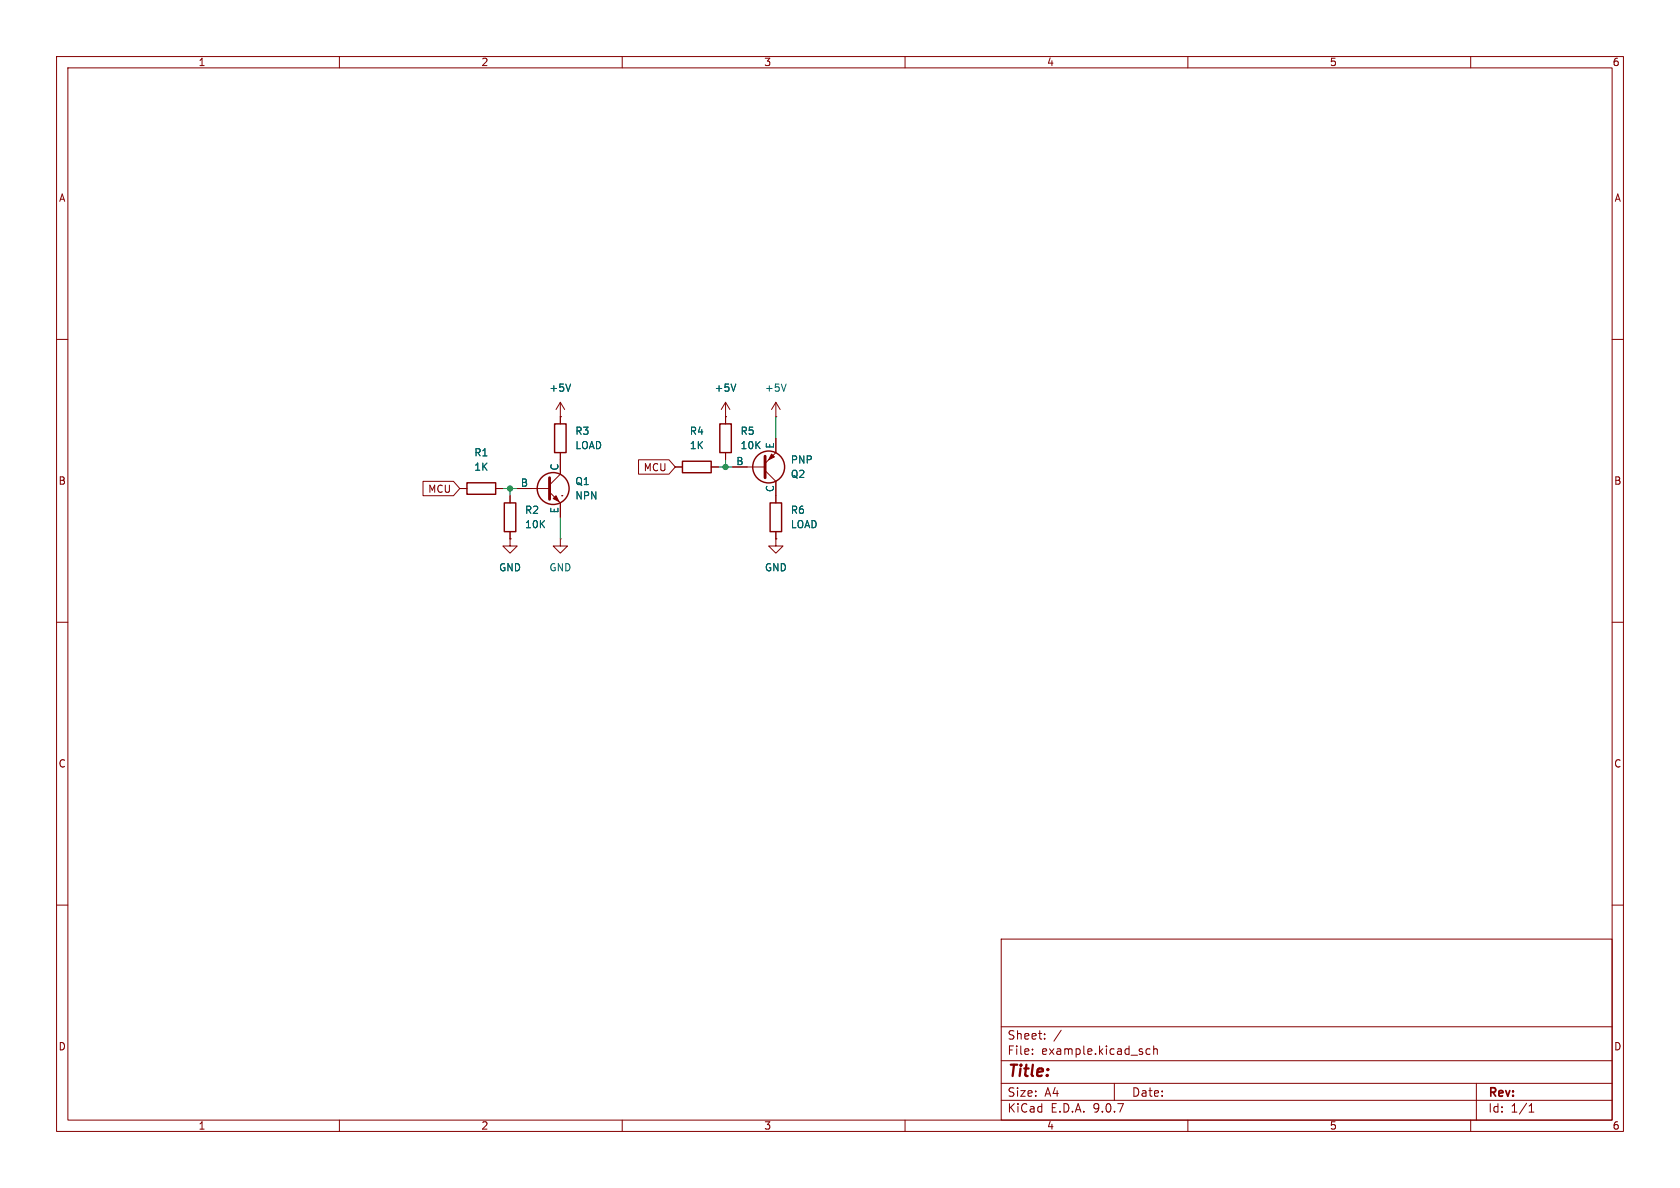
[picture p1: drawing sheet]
(kicad_sch
 (version 20250114)
 (generator "eeschema")
 (generator_version "9.0")
 (paper "A4")
 (lib_symbols
  (symbol "Device:R"
   (pin_numbers (hide yes))
   (pin_names
    (offset 0)) (exclude_from_sim no) (in_bom yes) (on_board yes)
   (property "Reference" "R" (at 2.032 0 90) (effects (font (size 1.27 1.27))))
   (property "Value" "R" (at 0 0 90) (effects (font (size 1.27 1.27))))
   (property "Footprint" "" (at -1.778 0 90) (effects (font (size 1.27 1.27)) (hide yes)))
   (property "Datasheet" "~" (at 0 0 0) (effects (font (size 1.27 1.27)) (hide yes)))
   (property "Description" "Resistor" (at 0 0 0) (effects (font (size 1.27 1.27)) (hide yes)))
   (symbol "R_0_1"
    (rectangle (start -1.016 -2.54) (end 1.016 2.54) (stroke (width 0.254) (type default)) (fill (type none))))
   (symbol "R_1_1"
    (pin passive line (at 0 3.81 270) (length 1.27) (name "~" (effects (font (size 1.27 1.27)))) (number "1" (effects (font (size 1.27 1.27)))))
    (pin passive line (at 0 -3.81 90) (length 1.27) (name "~" (effects (font (size 1.27 1.27)))) (number "2" (effects (font (size 1.27 1.27))))))
   (embedded_fonts no))
  (symbol "Simulation_SPICE:NPN"
   (pin_numbers (hide yes))
   (pin_names
    (offset 0)) (exclude_from_sim no) (in_bom yes) (on_board yes)
   (property "Reference" "Q" (at -2.54 7.62 0) (effects (font (size 1.27 1.27))))
   (property "Value" "NPN" (at -2.54 5.08 0) (effects (font (size 1.27 1.27))))
   (property "Footprint" "" (at 63.5 0 0) (effects (font (size 1.27 1.27)) (hide yes)))
   (property "Datasheet" "https://ngspice.sourceforge.io/docs/ngspice-html-manual/manual.xhtml#cha_BJTs" (at 63.5 0 0) (effects (font (size 1.27 1.27)) (hide yes)))
   (property "Description" "Bipolar transistor symbol for simulation only, substrate tied to the emitter" (at 0 0 0) (effects (font (size 1.27 1.27)) (hide yes)))
   (property "Sim.Device" "NPN" (at 0 0 0) (effects (font (size 1.27 1.27)) (hide yes)))
   (property "Sim.Type" "GUMMELPOON" (at 0 0 0) (effects (font (size 1.27 1.27)) (hide yes)))
   (property "Sim.Pins" "1=C 2=B 3=E" (at 0 0 0) (effects (font (size 1.27 1.27)) (hide yes)))
   (symbol "NPN_0_1"
    (polyline (pts (xy -2.54 0) (xy 0.635 0)) (stroke (width 0.1524) (type default)) (fill (type none)))
    (polyline (pts (xy 0.635 1.905) (xy 0.635 -1.905) (xy 0.635 -1.905)) (stroke (width 0.508) (type default)) (fill (type none)))
    (polyline (pts (xy 0.635 0.635) (xy 2.54 2.54)) (stroke (width 0) (type default)) (fill (type none)))
    (polyline (pts (xy 0.635 -0.635) (xy 2.54 -2.54) (xy 2.54 -2.54)) (stroke (width 0) (type default)) (fill (type none)))
    (circle (center 1.27 0) (radius 2.8194) (stroke (width 0.254) (type default)) (fill (type none)))
    (polyline (pts (xy 1.27 -1.778) (xy 1.778 -1.27) (xy 2.286 -2.286) (xy 1.27 -1.778) (xy 1.27 -1.778)) (stroke (width 0) (type default)) (fill (type outline)))
    (polyline (pts (xy 2.794 -1.27) (xy 2.794 -1.27)) (stroke (width 0.1524) (type default)) (fill (type none)))
    (polyline (pts (xy 2.794 -1.27) (xy 2.794 -1.27)) (stroke (width 0.1524) (type default)) (fill (type none))))
   (symbol "NPN_1_1"
    (pin input line (at -5.08 0 0) (length 2.54) (name "B" (effects (font (size 1.27 1.27)))) (number "2" (effects (font (size 1.27 1.27)))))
    (pin open_collector line (at 2.54 5.08 270) (length 2.54) (name "C" (effects (font (size 1.27 1.27)))) (number "1" (effects (font (size 1.27 1.27)))))
    (pin open_emitter line (at 2.54 -5.08 90) (length 2.54) (name "E" (effects (font (size 1.27 1.27)))) (number "3" (effects (font (size 1.27 1.27))))))
   (embedded_fonts no))
  (symbol "Simulation_SPICE:PNP"
   (pin_numbers (hide yes))
   (pin_names
    (offset 0)) (exclude_from_sim no) (in_bom yes) (on_board yes)
   (property "Reference" "Q" (at -2.54 7.62 0) (effects (font (size 1.27 1.27))))
   (property "Value" "PNP" (at -2.54 5.08 0) (effects (font (size 1.27 1.27))))
   (property "Footprint" "" (at 35.56 0 0) (effects (font (size 1.27 1.27)) (hide yes)))
   (property "Datasheet" "https://ngspice.sourceforge.io/docs/ngspice-html-manual/manual.xhtml#cha_BJTs" (at 35.56 0 0) (effects (font (size 1.27 1.27)) (hide yes)))
   (property "Description" "Bipolar transistor symbol for simulation only, substrate tied to the emitter" (at 0 0 0) (effects (font (size 1.27 1.27)) (hide yes)))
   (property "Sim.Device" "PNP" (at 0 0 0) (effects (font (size 1.27 1.27)) (hide yes)))
   (property "Sim.Type" "GUMMELPOON" (at 0 0 0) (effects (font (size 1.27 1.27)) (hide yes)))
   (property "Sim.Pins" "1=C 2=B 3=E" (at 0 0 0) (effects (font (size 1.27 1.27)) (hide yes)))
   (symbol "PNP_0_1"
    (polyline (pts (xy -2.54 0) (xy 0.635 0)) (stroke (width 0.1524) (type default)) (fill (type none)))
    (polyline (pts (xy 0.635 1.905) (xy 0.635 -1.905) (xy 0.635 -1.905)) (stroke (width 0.508) (type default)) (fill (type none)))
    (polyline (pts (xy 0.635 0.635) (xy 2.54 2.54)) (stroke (width 0) (type default)) (fill (type none)))
    (polyline (pts (xy 0.635 -0.635) (xy 2.54 -2.54) (xy 2.54 -2.54)) (stroke (width 0) (type default)) (fill (type none)))
    (circle (center 1.27 0) (radius 2.8194) (stroke (width 0.254) (type default)) (fill (type none)))
    (polyline (pts (xy 2.286 -1.778) (xy 1.778 -2.286) (xy 1.27 -1.27) (xy 2.286 -1.778) (xy 2.286 -1.778)) (stroke (width 0) (type default)) (fill (type outline))))
   (symbol "PNP_1_1"
    (pin input line (at -5.08 0 0) (length 2.54) (name "B" (effects (font (size 1.27 1.27)))) (number "2" (effects (font (size 1.27 1.27)))))
    (pin open_collector line (at 2.54 5.08 270) (length 2.54) (name "C" (effects (font (size 1.27 1.27)))) (number "1" (effects (font (size 1.27 1.27)))))
    (pin open_emitter line (at 2.54 -5.08 90) (length 2.54) (name "E" (effects (font (size 1.27 1.27)))) (number "3" (effects (font (size 1.27 1.27))))))
   (embedded_fonts no))
  (symbol "power:+5V"
   (power)
   (pin_numbers (hide yes))
   (pin_names
    (offset 0) (hide yes)) (exclude_from_sim no) (in_bom yes) (on_board yes)
   (property "Reference" "#PWR" (at 0 -3.81 0) (effects (font (size 1.27 1.27)) (hide yes)))
   (property "Value" "+5V" (at 0 3.556 0) (effects (font (size 1.27 1.27))))
   (property "Footprint" "" (at 0 0 0) (effects (font (size 1.27 1.27)) (hide yes)))
   (property "Datasheet" "" (at 0 0 0) (effects (font (size 1.27 1.27)) (hide yes)))
   (property "Description" "Power symbol creates a global label with name \"+5V\"" (at 0 0 0) (effects (font (size 1.27 1.27)) (hide yes)))
   (symbol "+5V_0_1"
    (polyline (pts (xy -0.762 1.27) (xy 0 2.54)) (stroke (width 0) (type default)) (fill (type none)))
    (polyline (pts (xy 0 2.54) (xy 0.762 1.27)) (stroke (width 0) (type default)) (fill (type none)))
    (polyline (pts (xy 0 0) (xy 0 2.54)) (stroke (width 0) (type default)) (fill (type none))))
   (symbol "+5V_1_1"
    (pin power_in line (at 0 0 90) (length 0) (name "~" (effects (font (size 1.27 1.27)))) (number "1" (effects (font (size 1.27 1.27))))))
   (embedded_fonts no))
  (symbol "power:GND"
   (power)
   (pin_numbers (hide yes))
   (pin_names
    (offset 0) (hide yes)) (exclude_from_sim no) (in_bom yes) (on_board yes)
   (property "Reference" "#PWR" (at 0 -6.35 0) (effects (font (size 1.27 1.27)) (hide yes)))
   (property "Value" "GND" (at 0 -3.81 0) (effects (font (size 1.27 1.27))))
   (property "Footprint" "" (at 0 0 0) (effects (font (size 1.27 1.27)) (hide yes)))
   (property "Datasheet" "" (at 0 0 0) (effects (font (size 1.27 1.27)) (hide yes)))
   (property "Description" "Power symbol creates a global label with name \"GND\" , ground" (at 0 0 0) (effects (font (size 1.27 1.27)) (hide yes)))
   (symbol "GND_0_1"
    (polyline (pts (xy 0 0) (xy 0 -1.27) (xy 1.27 -1.27) (xy 0 -2.54) (xy -1.27 -1.27) (xy 0 -1.27)) (stroke (width 0) (type default)) (fill (type none))))
   (symbol "GND_1_1"
    (pin power_in line (at 0 0 270) (length 0) (name "~" (effects (font (size 1.27 1.27)))) (number "1" (effects (font (size 1.27 1.27))))))
   (embedded_fonts no)))
 (junction
  (at 90.17 86.36)
  (diameter 0)
  (color 0 0 0 0))
 (junction
  (at 128.27 82.55)
  (diameter 0)
  (color 0 0 0 0))
 (wire
  (pts (xy 90.17 86.36) (xy 91.44 86.36))
  (stroke (width 0) (type default)))
 (wire
  (pts (xy 128.27 82.55) (xy 129.54 82.55))
  (stroke (width 0) (type default)))
 (wire
  (pts (xy 127 82.55) (xy 128.27 82.55))
  (stroke (width 0) (type default)))
 (wire
  (pts (xy 128.27 81.28) (xy 128.27 82.55))
  (stroke (width 0) (type default)))
 (wire
  (pts (xy 137.16 73.66) (xy 137.16 77.47))
  (stroke (width 0) (type default)))
 (wire
  (pts (xy 90.17 86.36) (xy 90.17 87.63))
  (stroke (width 0) (type default)))
 (wire
  (pts (xy 88.9 86.36) (xy 90.17 86.36))
  (stroke (width 0) (type default)))
 (wire
  (pts (xy 99.06 91.44) (xy 99.06 95.25))
  (stroke (width 0) (type default)))
 (global_label "MCU"
  (shape input)
  (at 81.28 86.36 180)
  (fields_autoplaced yes)
  (effects (font (size 1.27 1.27)) (justify right))
  (property "Intersheetrefs" "${INTERSHEET_REFS}" (at 74.2429 86.36 0) (effects (font (size 1.27 1.27)) (justify right) (hide yes))))
 (global_label "MCU"
  (shape input)
  (at 119.38 82.55 180)
  (fields_autoplaced yes)
  (effects (font (size 1.27 1.27)) (justify right))
  (property "Intersheetrefs" "${INTERSHEET_REFS}" (at 112.3429 82.55 0) (effects (font (size 1.27 1.27)) (justify right) (hide yes))))
 (symbol
  (lib_id "Simulation_SPICE:NPN")
  (at 96.52 86.36 0)
  (unit 1)
  (exclude_from_sim no)
  (in_bom yes)
  (on_board yes)
  (dnp no)
  (fields_autoplaced yes)
  (property "Reference" "Q1" (at 101.6 85.0899 0) (effects (font (size 1.27 1.27)) (justify left)))
  (property "Value" "NPN" (at 101.6 87.6299 0) (effects (font (size 1.27 1.27)) (justify left)))
  (property "Footprint" "" (at 160.02 86.36 0) (effects (font (size 1.27 1.27)) (hide yes)))
  (property "Datasheet" "https://ngspice.sourceforge.io/docs/ngspice-html-manual/manual.xhtml#cha_BJTs" (at 160.02 86.36 0) (effects (font (size 1.27 1.27)) (hide yes)))
  (property "Description" "Bipolar transistor symbol for simulation only, substrate tied to the emitter" (at 96.52 86.36 0) (effects (font (size 1.27 1.27)) (hide yes)))
  (property "Sim.Device" "NPN" (at 96.52 86.36 0) (effects (font (size 1.27 1.27)) (hide yes)))
  (property "Sim.Type" "GUMMELPOON" (at 96.52 86.36 0) (effects (font (size 1.27 1.27)) (hide yes)))
  (property "Sim.Pins" "1=C 2=B 3=E" (at 96.52 86.36 0) (effects (font (size 1.27 1.27)) (hide yes)))
  (pin "1")
  (pin "3")
  (pin "2"))
 (symbol
  (lib_id "Device:R")
  (at 85.09 86.36 90)
  (unit 1)
  (exclude_from_sim no)
  (in_bom yes)
  (on_board yes)
  (dnp no)
  (fields_autoplaced yes)
  (property "Reference" "R1" (at 85.09 80.01 90) (effects (font (size 1.27 1.27))))
  (property "Value" "1K" (at 85.09 82.55 90) (effects (font (size 1.27 1.27))))
  (property "Footprint" "" (at 85.09 88.138 90) (effects (font (size 1.27 1.27)) (hide yes)))
  (property "Datasheet" "~" (at 85.09 86.36 0) (effects (font (size 1.27 1.27)) (hide yes)))
  (property "Description" "Resistor" (at 85.09 86.36 0) (effects (font (size 1.27 1.27)) (hide yes)))
  (pin "1")
  (pin "2"))
 (symbol
  (lib_id "power:GND")
  (at 99.06 95.25 0)
  (unit 1)
  (exclude_from_sim no)
  (in_bom yes)
  (on_board yes)
  (dnp no)
  (fields_autoplaced yes)
  (property "Reference" "#PWR02" (at 99.06 101.6 0) (effects (font (size 1.27 1.27)) (hide yes)))
  (property "Value" "GND" (at 99.06 100.33 0) (effects (font (size 1.27 1.27))))
  (property "Footprint" "" (at 99.06 95.25 0) (effects (font (size 1.27 1.27)) (hide yes)))
  (property "Datasheet" "" (at 99.06 95.25 0) (effects (font (size 1.27 1.27)) (hide yes)))
  (property "Description" "Power symbol creates a global label with name \"GND\" , ground" (at 99.06 95.25 0) (effects (font (size 1.27 1.27)) (hide yes)))
  (pin "1"))
 (symbol
  (lib_id "Device:R")
  (at 128.27 77.47 180)
  (unit 1)
  (exclude_from_sim no)
  (in_bom yes)
  (on_board yes)
  (dnp no)
  (fields_autoplaced yes)
  (property "Reference" "R5" (at 130.81 76.1999 0) (effects (font (size 1.27 1.27)) (justify right)))
  (property "Value" "10K" (at 130.81 78.7399 0) (effects (font (size 1.27 1.27)) (justify right)))
  (property "Footprint" "" (at 130.048 77.47 90) (effects (font (size 1.27 1.27)) (hide yes)))
  (property "Datasheet" "~" (at 128.27 77.47 0) (effects (font (size 1.27 1.27)) (hide yes)))
  (property "Description" "Resistor" (at 128.27 77.47 0) (effects (font (size 1.27 1.27)) (hide yes)))
  (pin "1")
  (pin "2"))
 (symbol
  (lib_id "Device:R")
  (at 137.16 91.44 0)
  (unit 1)
  (exclude_from_sim no)
  (in_bom yes)
  (on_board yes)
  (dnp no)
  (fields_autoplaced yes)
  (property "Reference" "R6" (at 139.7 90.1699 0) (effects (font (size 1.27 1.27)) (justify left)))
  (property "Value" "LOAD" (at 139.7 92.7099 0) (effects (font (size 1.27 1.27)) (justify left)))
  (property "Footprint" "" (at 135.382 91.44 90) (effects (font (size 1.27 1.27)) (hide yes)))
  (property "Datasheet" "~" (at 137.16 91.44 0) (effects (font (size 1.27 1.27)) (hide yes)))
  (property "Description" "Resistor" (at 137.16 91.44 0) (effects (font (size 1.27 1.27)) (hide yes)))
  (pin "1")
  (pin "2"))
 (symbol
  (lib_id "Device:R")
  (at 123.19 82.55 90)
  (unit 1)
  (exclude_from_sim no)
  (in_bom yes)
  (on_board yes)
  (dnp no)
  (fields_autoplaced yes)
  (property "Reference" "R4" (at 123.19 76.2 90) (effects (font (size 1.27 1.27))))
  (property "Value" "1K" (at 123.19 78.74 90) (effects (font (size 1.27 1.27))))
  (property "Footprint" "" (at 123.19 84.328 90) (effects (font (size 1.27 1.27)) (hide yes)))
  (property "Datasheet" "~" (at 123.19 82.55 0) (effects (font (size 1.27 1.27)) (hide yes)))
  (property "Description" "Resistor" (at 123.19 82.55 0) (effects (font (size 1.27 1.27)) (hide yes)))
  (pin "1")
  (pin "2"))
 (symbol
  (lib_id "power:+5V")
  (at 99.06 73.66 0)
  (unit 1)
  (exclude_from_sim no)
  (in_bom yes)
  (on_board yes)
  (dnp no)
  (fields_autoplaced yes)
  (property "Reference" "#PWR04" (at 99.06 77.47 0) (effects (font (size 1.27 1.27)) (hide yes)))
  (property "Value" "+5V" (at 99.06 68.58 0) (effects (font (size 1.27 1.27))))
  (property "Footprint" "" (at 99.06 73.66 0) (effects (font (size 1.27 1.27)) (hide yes)))
  (property "Datasheet" "" (at 99.06 73.66 0) (effects (font (size 1.27 1.27)) (hide yes)))
  (property "Description" "Power symbol creates a global label with name \"+5V\"" (at 99.06 73.66 0) (effects (font (size 1.27 1.27)) (hide yes)))
  (pin "1"))
 (symbol
  (lib_id "power:+5V")
  (at 137.16 73.66 0)
  (unit 1)
  (exclude_from_sim no)
  (in_bom yes)
  (on_board yes)
  (dnp no)
  (fields_autoplaced yes)
  (property "Reference" "#PWR06" (at 137.16 77.47 0) (effects (font (size 1.27 1.27)) (hide yes)))
  (property "Value" "+5V" (at 137.16 68.58 0) (effects (font (size 1.27 1.27))))
  (property "Footprint" "" (at 137.16 73.66 0) (effects (font (size 1.27 1.27)) (hide yes)))
  (property "Datasheet" "" (at 137.16 73.66 0) (effects (font (size 1.27 1.27)) (hide yes)))
  (property "Description" "Power symbol creates a global label with name \"+5V\"" (at 137.16 73.66 0) (effects (font (size 1.27 1.27)) (hide yes)))
  (pin "1"))
 (symbol
  (lib_id "Device:R")
  (at 90.17 91.44 0)
  (unit 1)
  (exclude_from_sim no)
  (in_bom yes)
  (on_board yes)
  (dnp no)
  (fields_autoplaced yes)
  (property "Reference" "R2" (at 92.71 90.1699 0) (effects (font (size 1.27 1.27)) (justify left)))
  (property "Value" "10K" (at 92.71 92.7099 0) (effects (font (size 1.27 1.27)) (justify left)))
  (property "Footprint" "" (at 88.392 91.44 90) (effects (font (size 1.27 1.27)) (hide yes)))
  (property "Datasheet" "~" (at 90.17 91.44 0) (effects (font (size 1.27 1.27)) (hide yes)))
  (property "Description" "Resistor" (at 90.17 91.44 0) (effects (font (size 1.27 1.27)) (hide yes)))
  (pin "1")
  (pin "2"))
 (symbol
  (lib_id "power:GND")
  (at 137.16 95.25 0)
  (unit 1)
  (exclude_from_sim no)
  (in_bom yes)
  (on_board yes)
  (dnp no)
  (fields_autoplaced yes)
  (property "Reference" "#PWR03" (at 137.16 101.6 0) (effects (font (size 1.27 1.27)) (hide yes)))
  (property "Value" "GND" (at 137.16 100.33 0) (effects (font (size 1.27 1.27))))
  (property "Footprint" "" (at 137.16 95.25 0) (effects (font (size 1.27 1.27)) (hide yes)))
  (property "Datasheet" "" (at 137.16 95.25 0) (effects (font (size 1.27 1.27)) (hide yes)))
  (property "Description" "Power symbol creates a global label with name \"GND\" , ground" (at 137.16 95.25 0) (effects (font (size 1.27 1.27)) (hide yes)))
  (pin "1"))
 (symbol
  (lib_id "power:+5V")
  (at 128.27 73.66 0)
  (unit 1)
  (exclude_from_sim no)
  (in_bom yes)
  (on_board yes)
  (dnp no)
  (fields_autoplaced yes)
  (property "Reference" "#PWR05" (at 128.27 77.47 0) (effects (font (size 1.27 1.27)) (hide yes)))
  (property "Value" "+5V" (at 128.27 68.58 0) (effects (font (size 1.27 1.27))))
  (property "Footprint" "" (at 128.27 73.66 0) (effects (font (size 1.27 1.27)) (hide yes)))
  (property "Datasheet" "" (at 128.27 73.66 0) (effects (font (size 1.27 1.27)) (hide yes)))
  (property "Description" "Power symbol creates a global label with name \"+5V\"" (at 128.27 73.66 0) (effects (font (size 1.27 1.27)) (hide yes)))
  (pin "1"))
 (symbol
  (lib_id "Simulation_SPICE:PNP")
  (at 134.62 82.55 0)
  (mirror x)
  (unit 1)
  (exclude_from_sim no)
  (in_bom yes)
  (on_board yes)
  (dnp no)
  (property "Reference" "Q2" (at 139.7 83.8201 0) (effects (font (size 1.27 1.27)) (justify left)))
  (property "Value" "PNP" (at 139.7 81.2801 0) (effects (font (size 1.27 1.27)) (justify left)))
  (property "Footprint" "" (at 170.18 82.55 0) (effects (font (size 1.27 1.27)) (hide yes)))
  (property "Datasheet" "https://ngspice.sourceforge.io/docs/ngspice-html-manual/manual.xhtml#cha_BJTs" (at 170.18 82.55 0) (effects (font (size 1.27 1.27)) (hide yes)))
  (property "Description" "Bipolar transistor symbol for simulation only, substrate tied to the emitter" (at 134.62 82.55 0) (effects (font (size 1.27 1.27)) (hide yes)))
  (property "Sim.Device" "PNP" (at 134.62 82.55 0) (effects (font (size 1.27 1.27)) (hide yes)))
  (property "Sim.Type" "GUMMELPOON" (at 134.62 82.55 0) (effects (font (size 1.27 1.27)) (hide yes)))
  (property "Sim.Pins" "1=C 2=B 3=E" (at 134.62 82.55 0) (effects (font (size 1.27 1.27)) (hide yes)))
  (pin "1")
  (pin "2")
  (pin "3"))
 (symbol
  (lib_id "Device:R")
  (at 99.06 77.47 0)
  (unit 1)
  (exclude_from_sim no)
  (in_bom yes)
  (on_board yes)
  (dnp no)
  (fields_autoplaced yes)
  (property "Reference" "R3" (at 101.6 76.1999 0) (effects (font (size 1.27 1.27)) (justify left)))
  (property "Value" "LOAD" (at 101.6 78.7399 0) (effects (font (size 1.27 1.27)) (justify left)))
  (property "Footprint" "" (at 97.282 77.47 90) (effects (font (size 1.27 1.27)) (hide yes)))
  (property "Datasheet" "~" (at 99.06 77.47 0) (effects (font (size 1.27 1.27)) (hide yes)))
  (property "Description" "Resistor" (at 99.06 77.47 0) (effects (font (size 1.27 1.27)) (hide yes)))
  (pin "1")
  (pin "2"))
 (symbol
  (lib_id "power:GND")
  (at 90.17 95.25 0)
  (unit 1)
  (exclude_from_sim no)
  (in_bom yes)
  (on_board yes)
  (dnp no)
  (fields_autoplaced yes)
  (property "Reference" "#PWR01" (at 90.17 101.6 0) (effects (font (size 1.27 1.27)) (hide yes)))
  (property "Value" "GND" (at 90.17 100.33 0) (effects (font (size 1.27 1.27))))
  (property "Footprint" "" (at 90.17 95.25 0) (effects (font (size 1.27 1.27)) (hide yes)))
  (property "Datasheet" "" (at 90.17 95.25 0) (effects (font (size 1.27 1.27)) (hide yes)))
  (property "Description" "Power symbol creates a global label with name \"GND\" , ground" (at 90.17 95.25 0) (effects (font (size 1.27 1.27)) (hide yes)))
  (pin "1"))
 (sheet_instances
  (path ""
   (page "1")))
 (embedded_fonts no))
